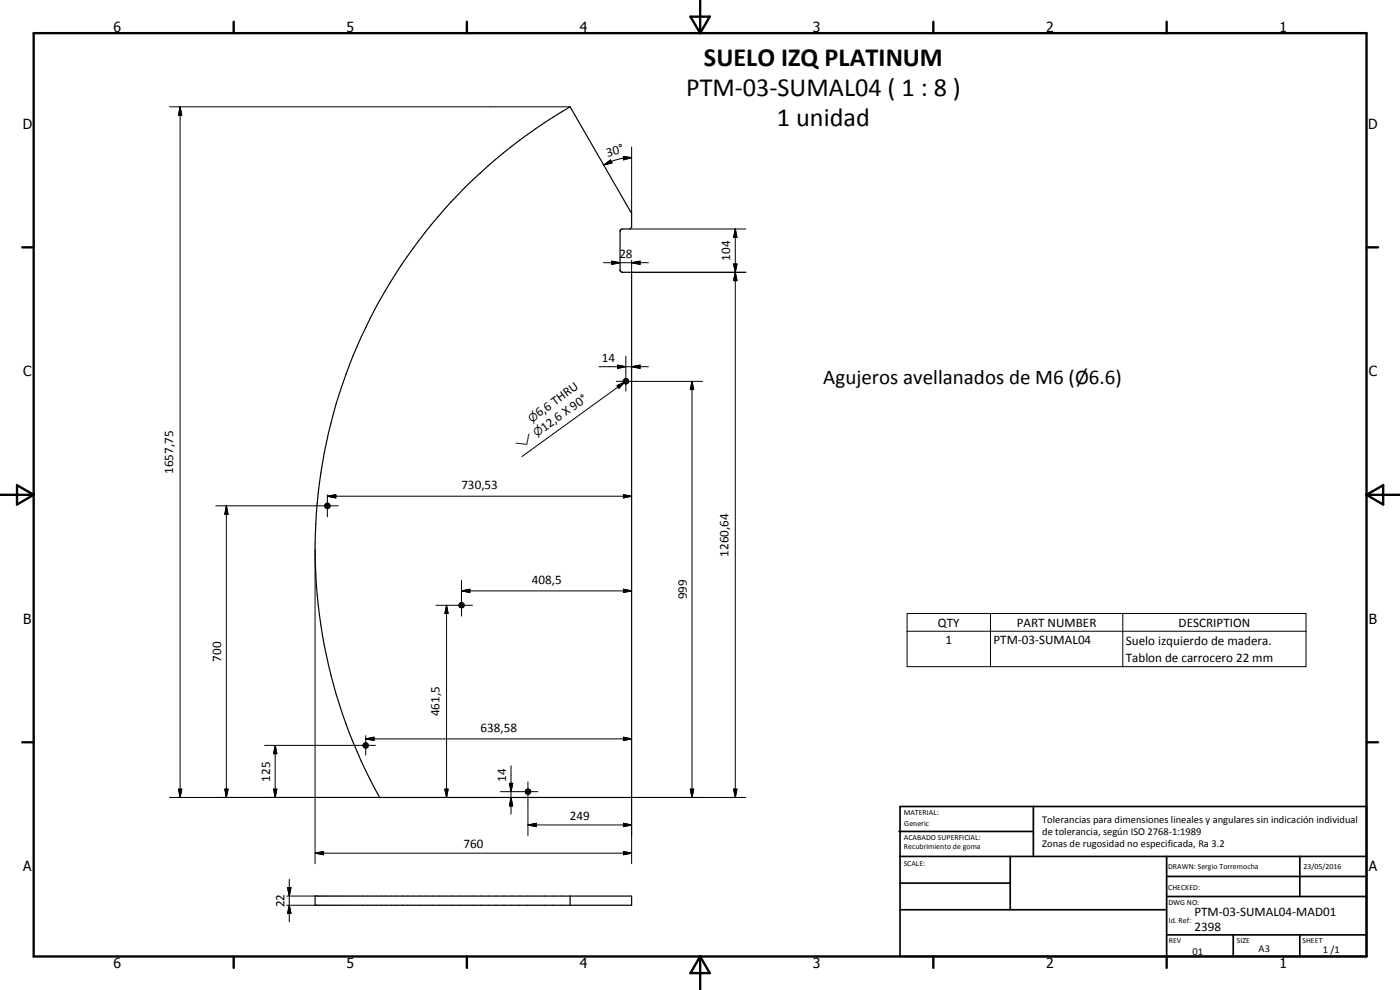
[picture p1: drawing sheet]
<svg xmlns="http://www.w3.org/2000/svg" width="420mm" height="297mm" viewBox="0 0 420 297" stroke-linecap="round" stroke-linejoin="round" font-family="sans-serif">
<g fill="none" stroke="#000" stroke-width=".35">
<path d="M139.6 56.1a157 157 0 0 1 31.5-24.1l18.5 32.1v4.1l-.5 .5h-2.3l-.5 .2-.2 .4v11.9l.2 .3 .5 .2h2.8v157.6h-75.7a153.3 153.3 0 0 1 25.7-183.2zM94.6 268.9h95v2.7h-95zM171.1 268.9v2.7"/>
<circle cx="187.8" cy="114.4" r=".43"/>
<circle cx="187.8" cy="114.4" r=".79"/>
<circle cx="98.3" cy="151.8" r=".4"/>
<circle cx="98.3" cy="151.8" r=".8"/>
<circle cx="138.5" cy="181.6" r=".42"/>
<circle cx="138.5" cy="181.6" r=".79"/>
<circle cx="109.8" cy="223.7" r=".8"/>
<circle cx="109.8" cy="223.7" r=".4"/>
<circle cx="158.4" cy="237.5" r=".79"/>
<circle cx="158.5" cy="237.5" r=".42"/>
</g>
<g fill="none" stroke="#000" stroke-width=".71">
<path d="M10.1 9.9h400v277.1h-400zM70.1 6.5v3.4M140.1 6.5v3.4M207.2 5h5.8l-2.9 4.9zM210.1 0v9.9M280.1 6.5v3.4M350.1 6.5v3.4M6.7 74.2h3.4M410.1 74.2h3.5M.1 148.5h10M5.1 145.6l5 2.9-5 2.9zM410.1 148.5h10"/>
<path d="M410.1 148.5l5-2.9v5.8zM6.7 222.7h3.4M410.1 222.7h3.5M70.1 287v3.4M140.1 287v3.4M210.1 287v10M210.1 287l2.9 5h-5.8zM280.1 287v3.4M350.1 287v3.4"/>
</g>
<g fill="none" stroke="#000" stroke-width=".51">
<path d="M269.8 249.5h40.3M270.1 242h140v45h-140zM270.1 257h140M303.2 257v16M310.1 242v15M350.1 257v30M390.1 257v12M270.1 265h33.1M270.1 273h80M350.1 269h60M350.1 263h60M350.1 280.5h60"/>
<path d="M370.1 280.5v6.5M390.1 280.5v6.5"/>
</g>
<g fill="none" stroke="#000" stroke-width=".3">
<path d="M50.9 32h120.2M54 32l.6 2.6h-1zM54 32v207.3M181.2 49.5l2-1.5 .5 .9zM187.1 47l2.5 .3-2.5 .7zM189.6 44.1v20M189.6 47.3a17.6 17.6 0 0 0-8.4 2.2M181.1 78.8h13.5M183.6 78.4l2.5 .4-2.5 .5zM189.1 68.7h34.7M189.6 78.8l2.5-.4v.9zM189.6 78.1v3.6h34.2"/>
<path d="M220.2 79.2h1l-.5 2.5zM220.2 79.2l1 5h-1l1-5zM220.7 68.7l.5 2.5h-1zM220.7 68.7v170.6M220.7 81.7l.5 2.5h-1zM179.8 110h14.8M184.9 114.4h26M185.2 115.7l2.3-1.1-1.8 1.9zM185.3 109.6l2.5 .4-2.5 .5zM187.5 114.6l-30.9 22.4M187.8 106.8v10.5M189.6 110l2.5-.4v.9z"/>
<path d="M207.7 114.4l.5 2.5h-1zM207.7 114.4v124.9M64.8 151.8h36.7M67.9 151.8l.5 2.5h-.9zM67.9 151.8v87.5M98.2 148.9l2.6-.5v1zM98.2 148.5v6.6M98.2 148.9h91.4M187.1 148.4l2.5 .5-2.5 .5zM94.6 164.7v94.5M138.5 177.3l2.5-.5v1zM138.5 174.1v10.8"/>
<path d="M138.5 177.3h51.1M187.1 176.8l2.5 .5-2.5 .5zM130.8 181.6h11M134 181.6l.5 2.5h-1zM134 181.6v57.7M272.2 184.1h119.8v15.9h-119.8zM272.2 189.4h119.8M297.3 184.1v15.9M337 184.1v15.9M50.9 239.3h63M53.6 236.8h1l-.6 2.5zM67.5 236.8h.9l-.5 2.5z"/>
<path d="M79.4 223.6h33.3M82.1 236.8h1l-.5 2.5zM82.6 223.6l.5 2.5h-1zM82.6 223.6v15.7M109.8 221.7l2.5-.5v1zM109.8 220.7v5.9M109.8 221.7h79.8M133.5 236.8h1l-.5 2.5zM150.2 237.5h11.2M152.9 235h1l-.5 2.5zM153.4 239.3l.5 2.5h-1zM153.4 229.8v14.5"/>
<path d="M158.4 234.6v16.1M187.1 221.2l2.5 .5-2.5 .5zM207.2 236.8h1l-.5 2.5zM220.2 236.8h1l-.5 2.5zM223.8 239.3h-34.2v19.9M94.6 256l2.5-.5v1zM94.6 256h95M158.4 247.5l2.5-.5v1zM158.4 247.5h31.2M187.1 255.5l2.5 .5-2.5 .5zM187.1 247l2.5 .5-2.5 .5zM86.1 271.6h8.5"/>
<path d="M86.1 268.9h8.5M86.3 266.3h1l-.5 2.6zM86.8 271.6l.5 2.5h-1zM86.8 263.8v12.8"/>
</g>
<g fill="#000">
<path d="M54 32l.6 2.6h-1zM181.2 49.5l2-1.5 .5 .9zM187.1 47l2.5 .3-2.5 .7zM183.6 78.4l2.5 .4-2.5 .5zM189.6 78.8l2.5-.4v.9zM220.2 79.2h1l-.5 2.5zM220.7 68.7l.5 2.5h-1zM220.7 81.7l.5 2.5h-1zM185.3 109.6l2.5 .4-2.5 .5zM185.2 115.7l2.3-1.1-1.8 1.9zM189.6 110l2.5-.4v.9zM207.7 114.4l.5 2.5h-1z"/>
<path d="M67.9 151.8l.5 2.5h-.9zM98.2 148.9l2.6-.5v1zM187.1 148.4l2.5 .5-2.5 .5zM138.5 177.3l2.5-.5v1zM187.1 176.8l2.5 .5-2.5 .5zM134 181.6l.5 2.5h-1zM53.6 236.8h1l-.6 2.5zM67.5 236.8h.9l-.5 2.5zM82.1 236.8h1l-.5 2.5zM82.6 223.6l.5 2.5h-1zM109.8 221.7l2.5-.5v1zM133.5 236.8h1l-.5 2.5z"/>
<path d="M152.9 235h1l-.5 2.5zM187.1 221.2l2.5 .5-2.5 .5zM207.2 236.8h1l-.5 2.5zM220.2 236.8h1l-.5 2.5zM94.6 256l2.5-.5v1zM153.4 239.3l.5 2.5h-1zM158.4 247.5l2.5-.5v1zM187.1 255.5l2.5 .5-2.5 .5zM187.1 247l2.5 .5-2.5 .5zM86.3 266.3h1l-.5 2.6zM86.8 271.6l.5 2.5h-1z"/>
</g>
<g font-size="7.9">
<text x="211.3" y="19.7">SUELO IZQ PLATINUM</text>
<text x="205.9" y="28.7">PTM-03-SUMAL04 ( 1 : 8 )</text>
<text x="233.2" y="37.7">1 unidad</text>
</g>
<text font-size="6.3" x="247.1" y="115.4">Agujeros avellanados de M6 (Ø6.6)</text>
<g font-size="4.2">
<text x="34" y="9.6">6</text>
<text x="104" y="9.6">5</text>
<text x="174" y="9.6">4</text>
<text x="244" y="9.6">3</text>
<text x="314" y="9.6">2</text>
<text x="384" y="9.6">1</text>
<text x="6.8" y="38.7">D</text>
<text x="410.6" y="38.7">D</text>
<text x="7" y="112.9">C</text>
<text x="410.8" y="112.9">C</text>
<text x="7" y="187.1">B</text>
<text x="410.8" y="187.1">B</text>
<text x="7" y="261.4">A</text>
<text x="410.8" y="261.4">A</text>
<text x="34" y="290.4">6</text>
<text x="104" y="290.4">5</text>
<text x="174" y="290.4">4</text>
<text x="244" y="290.4">3</text>
<text x="314" y="290.4">2</text>
<text x="384" y="290.4">1</text>
</g>
<g font-size="3.9">
<text x="182.3" y="47.1" transform="rotate(-15 182.3 47.1)">30°</text>
<text x="185.9" y="77.3">28</text>
<text x="219.1" y="78.2" transform="rotate(-90 219.1 78.2)">104</text>
<text x="180.6" y="108.5">14</text>
<text x="161.8" y="125.2" transform="rotate(-36 161.8 125.2)">6,6 THRU</text>
<text x="163.4" y="129.5" transform="rotate(-36 163.4 129.5)">12,6 X 90°</text>
<text x="52" y="142.2" transform="rotate(-90 52 142.2)">1657,75</text>
<text x="138.5" y="146.9">730,53</text>
<text x="218.6" y="167" transform="rotate(-90 218.6 167)">1260,64</text>
<text x="159.6" y="175.2">408,5</text>
<text x="206.2" y="179.8" transform="rotate(-90 206.2 179.8)">999</text>
<text x="281.5" y="188">QTY</text>
<text x="305.2" y="188">PART NUMBER</text>
<text x="353.7" y="188">DESCRIPTION</text>
<text x="283.7" y="193.3">1</text>
<text x="298.1" y="193.3">PTM-03-SUMAL04</text>
<text x="337.9" y="193.4">Suelo izquierdo de madera.</text>
<text x="66.4" y="198.5" transform="rotate(-90 66.4 198.5)">700</text>
<text x="337.9" y="198.7">Tablon de carrocero 22 mm</text>
<text x="131.9" y="214.9" transform="rotate(-90 131.9 214.9)">461,5</text>
<text x="144.2" y="219.6">638,58</text>
<text x="81.1" y="234.5" transform="rotate(-90 81.1 234.5)">125</text>
<text x="151.9" y="234.5" transform="rotate(-90 151.9 234.5)">14</text>
<text x="171.1" y="246">249</text>
<text x="139.1" y="254.4">760</text>
<text x="85.3" y="272.2" transform="rotate(-90 85.3 272.2)">22</text>
<text x="358.5" y="275">PTM-03-SUMAL04-MAD01</text>
<text x="358.5" y="279.4">2398</text>
</g>
<g font-size="3.3">
<text x="159.6" y="126.9" transform="rotate(-36 159.6 126.9)">n</text>
<text x="161.2" y="131.1" transform="rotate(-36 161.2 131.1)">n</text>
<text x="156" y="134.9" transform="rotate(-36 156 134.9)">w</text>
</g>
<g font-size="3.1">
<text x="312.7" y="246.8">Tolerancias para dimensiones lineales y angulares sin indicación individual</text>
<text x="312.7" y="250.4">de tolerancia, según ISO 2768-1:1989</text>
<text x="312.7" y="254">Zonas de rugosidad no especificada, Ra 3.2</text>
<text x="357.9" y="286.4">01</text>
<text x="377.7" y="285.6">A3</text>
<text x="397" y="285.9">1 /1</text>
</g>
<g font-size="2.4">
<text x="271.2" y="244.4">MATERIAL:</text>
<text x="271.3" y="252">ACABADO SUPERFICIAL:</text>
<text x="271.4" y="247.9">Generic</text>
<text x="271.3" y="254.6">Recubrimiento de goma</text>
<text x="271.2" y="259.7">SCALE:</text>
<text x="350.6" y="260.8">DRAWN: Sergio Torremocha</text>
<text x="391.2" y="260.6">23/05/2016</text>
<text x="350.6" y="267">CHECKED:</text>
<text x="350.6" y="271.4">DWG NO:</text>
<text x="350.8" y="276.9">Id. Ref:</text>
<text x="350.8" y="282.8">REV</text>
<text x="371.2" y="282.9">SIZE</text>
<text x="390.9" y="282.9">SHEET</text>
</g>
</svg>
